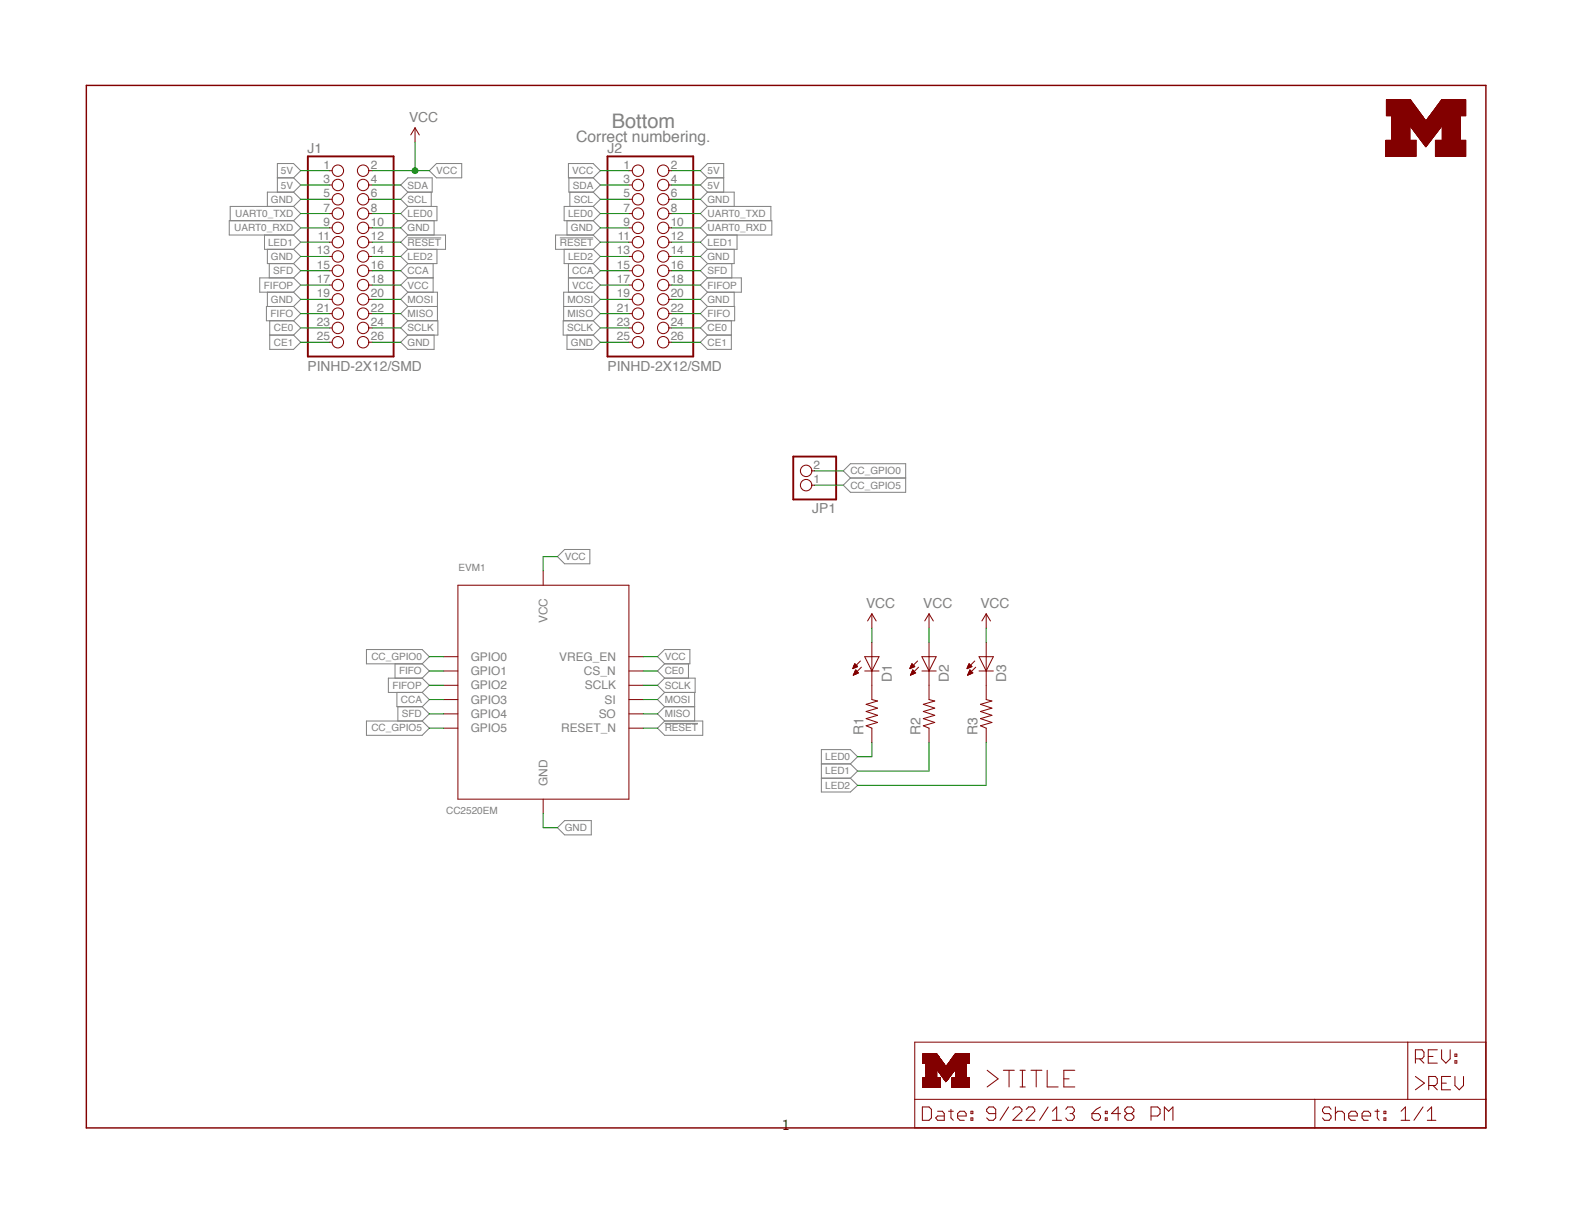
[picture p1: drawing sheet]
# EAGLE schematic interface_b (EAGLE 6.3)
FRAME1 (LETTER_L): HEIGHT: 8.5in; WIDTH: 11in

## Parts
D1  LED0603  [LED-0603]
D2  LED0603  [LED-0603]
D3  LED0603  [LED-0603]
EVM1  CC2520EM  [TI_CC_EVM]
J1  PINHD-2X12/SMD  [2X13/SMD]
J2  PINHD-2X12/SMD  [2X13/SMD]
JP1  PINHD-1X2  [1X02]
R1  R-US_R0603  [R0603]
R2  R-US_R0603  [R0603]
R3  R-US_R0603  [R0603]
U$1  UMICH_SOLID_SMALL  [UMICH_SOLID_75MIL]

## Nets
5V: J1.1 J1.3 J2.2 J2.4
CC_GPIO0: EVM1.P1_3(GPIO0) JP1.2
CC_GPIO5: EVM1.P2_19(GPIO5) JP1.1
CCA: EVM1.P1_12(GPIO3) J1.16 J2.15
CE0: EVM1.P1_14(CS_N) J1.23 J2.24
CE1: J1.25 J2.26
FIFO: EVM1.P1_7(GPIO1) J1.21 J2.22
FIFOP: EVM1.P1_9(GPIO2) J1.17 J2.18
GND: EVM1.P1_1(GND) EVM1.P1_19(GND) J1.5 J1.10 J1.13 J1.19 J1.26 J2.6 J2.9 J2.14 J2.20 J2.25
GPIO17: EVM1.P2_15(RESET_N) J1.12 J2.11
LED0: J1.8 J2.7 R1.1
LED1: J1.11 J2.12 R2.1
LED2: J1.14 J2.13 R3.1
MISO: EVM1.P1_20(SO) J1.22 J2.21
MOSI: EVM1.P1_18(SI) J1.20 J2.19
N$1: D1.C R1.2
N$2: D2.C R2.2
N$3: D3.C R3.2
SCL: J1.6 J2.5
SCLK: EVM1.P1_16(SCLK) J1.24 J2.23
SDA: J1.4 J2.3
SFD: EVM1.P2_18(GPIO4) J1.15 J2.16
UART0_RXD: J1.9 J2.10
UART0_TXD: J1.7 J2.8
VCC: D1.A D2.A D3.A EVM1.P1_10(VREG_EN) EVM1.P2_7(VCC) EVM1.P2_9(VCC) J1.2 J1.18 J2.1 J2.17

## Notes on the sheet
- Bottom
- Correct numbering.

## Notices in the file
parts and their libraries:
SparkFun-LED: Licensing: CC v3.0 Share-Alike You are welcome to use this library for commercial purposes.
